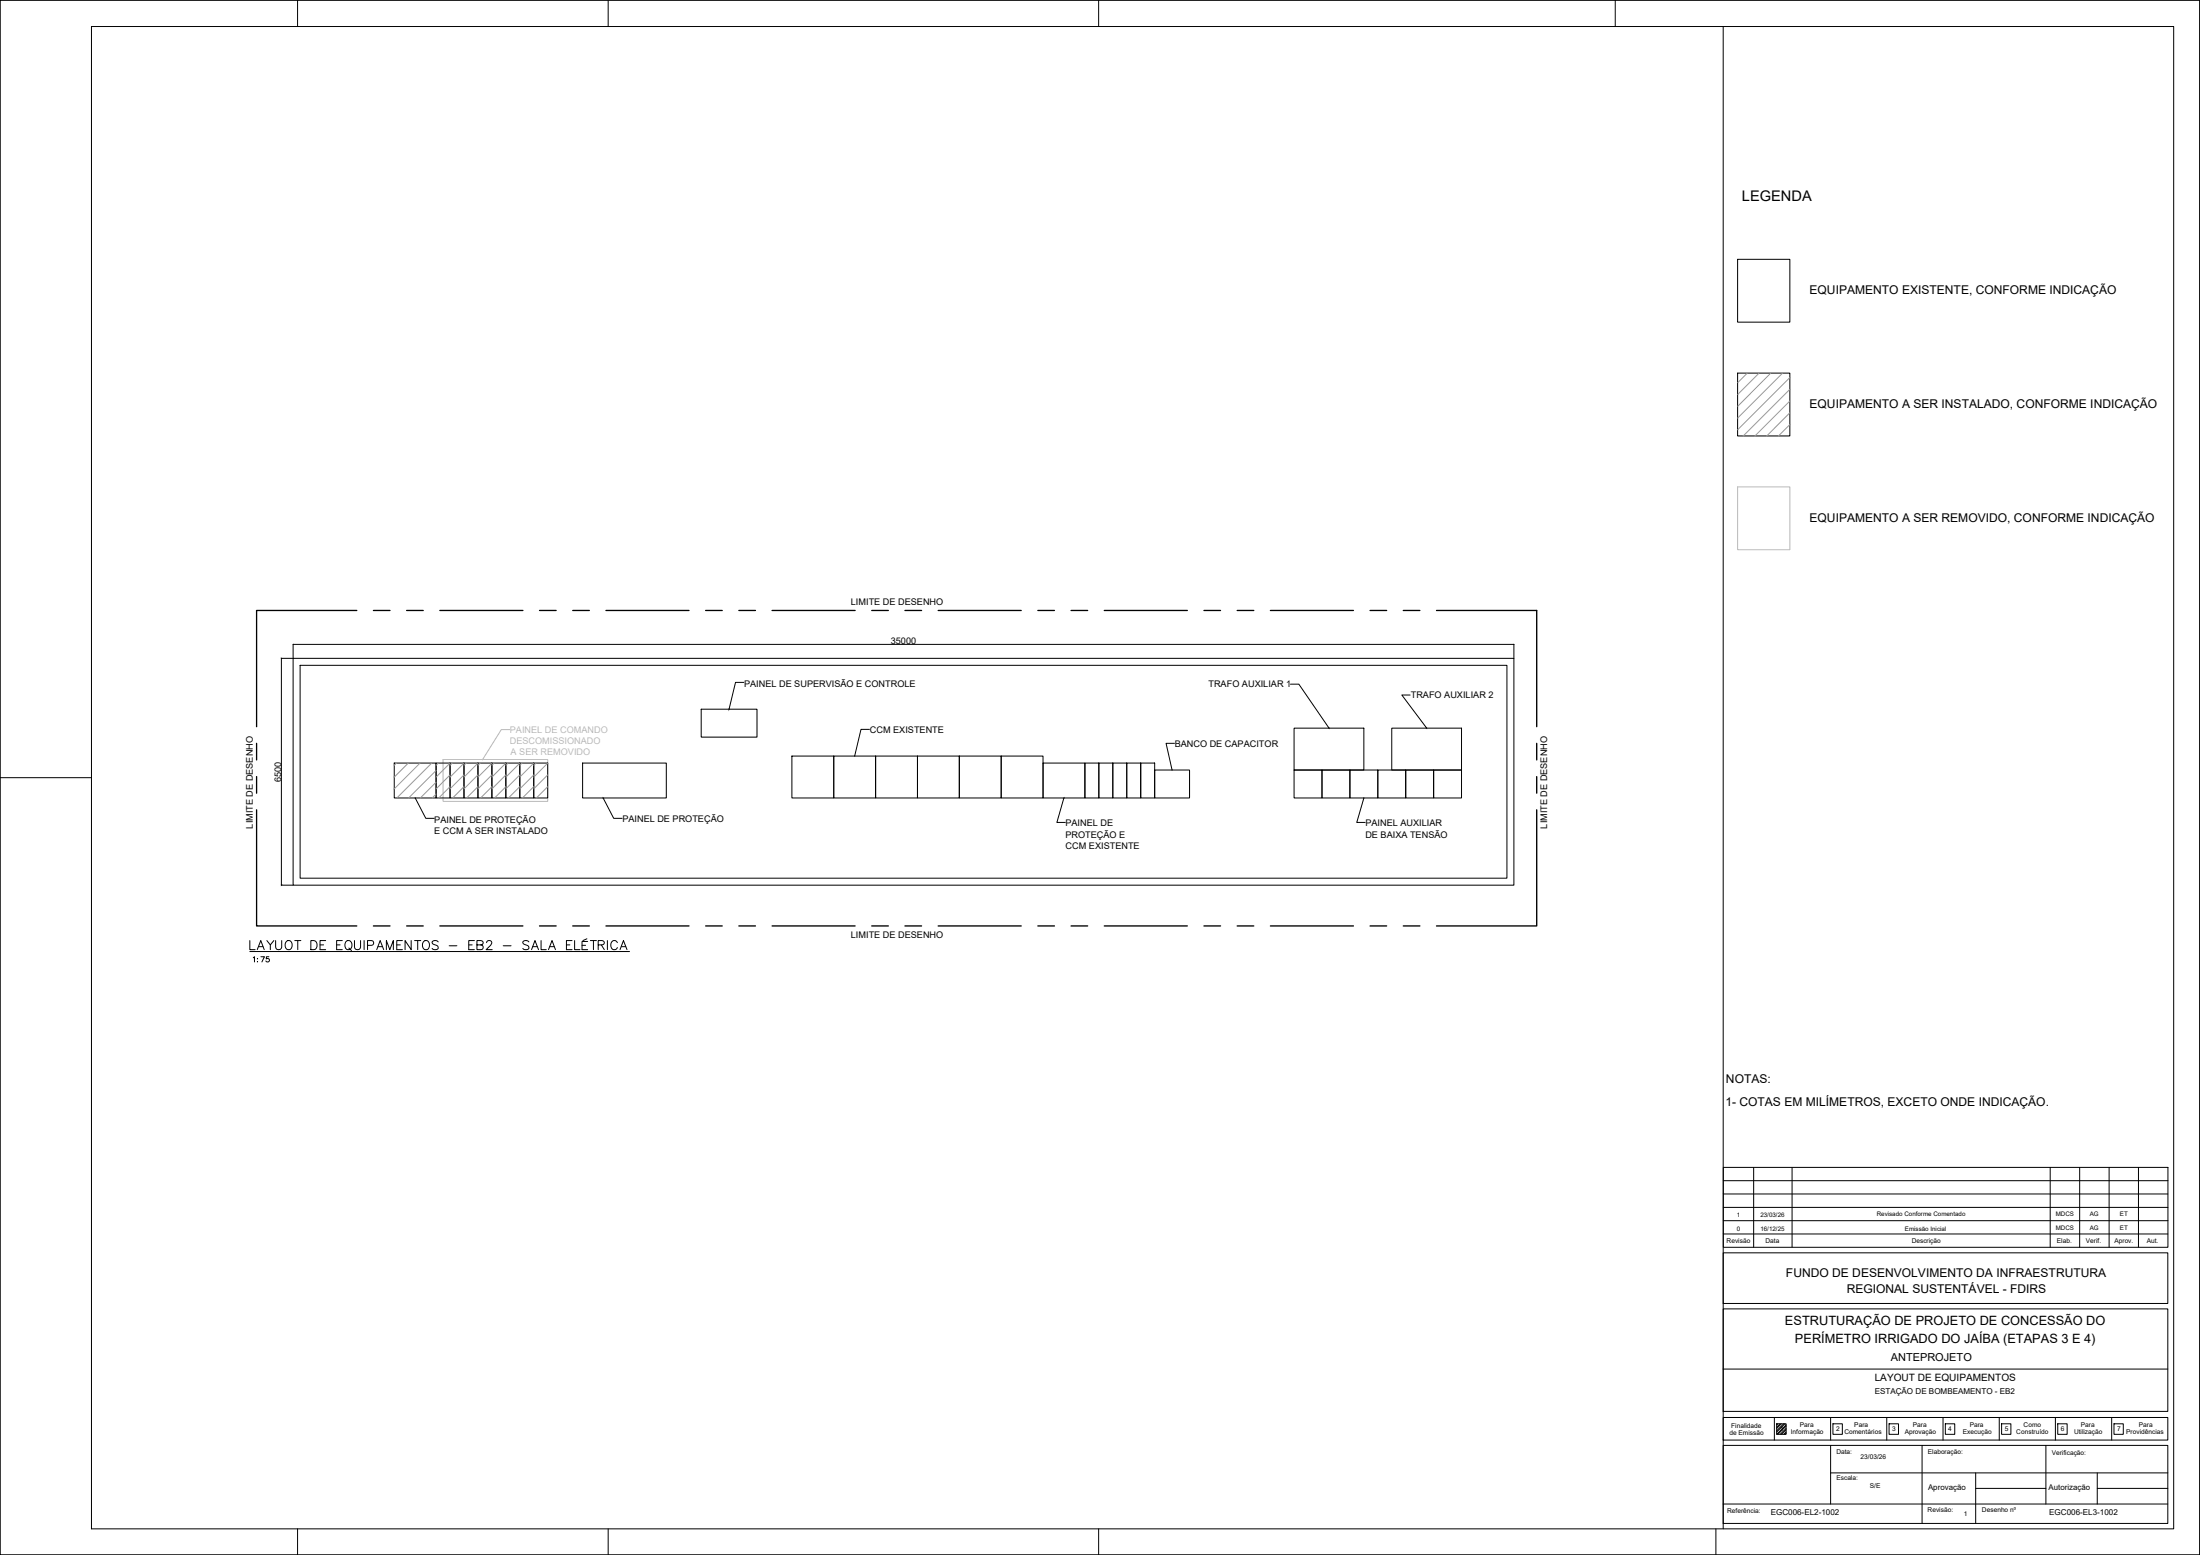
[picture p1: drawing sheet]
<svg xmlns="http://www.w3.org/2000/svg" width="841mm" height="594mm" viewBox="0 0 841 594" stroke-linecap="round" stroke-linejoin="round" font-family="sans-serif">
<!-- layer: 0 -->
<g fill="none" stroke="#000" stroke-width=".38">
<path d="M0 .1h841v594h-841zM664.3 99.1h19.9v24h-19.9zM664.3 142.6h19.9v24h-19.9zM112.1 251.5h466.6v86.7h-466.6zM112.1 246.1v5.4M112.1 251.5l-4.5 .1v86.6h4.5M112.1 246.2h466.6M114.7 254.2h461.4v81.3h-461.4zM578.7 246.1v5.4M268.1 270.9h21.3v10.7h-21.3zM284.4 260.7h-3.2l-2.5 10.2M332.4 278.7h-3.3l-2.4 10.1"/>
<path d="M493.3 261.4h3.2l11.5 16.7M494.7 278.2h26.7v16h-26.7zM532 278.2h26.7v16h-26.7zM539.1 265.5h-3.2l9.5 12.6M150.7 291.5h16v13.4h-16zM166.7 291.5h5.3v13.4h-5.3zM172 291.5h5.4v13.4h-5.4zM177.4 291.5h5.3v13.4h-5.3zM182.7 291.5h5.3v13.4h-5.3zM188 291.5h5.4v13.4h-5.4zM193.4 291.5h5.3v13.4h-5.3zM198.7 291.5h5.3v13.4h-5.3z"/>
<path d="M204 291.5h5.4v13.4h-5.4zM222.7 291.5h32v13.4h-32zM302.7 288.9h16v16h-16zM318.7 288.9h16v16h-16zM334.7 288.9h16v16h-16zM350.7 288.9h16v16h-16zM366.7 288.9h16v16h-16zM382.7 288.9h16v16h-16zM398.7 291.5h16v13.4h-16zM414.7 291.5h5.4v13.4h-5.4zM420.1 291.5h5.3v13.4h-5.3zM425.4 291.5h5.3v13.4h-5.3z"/>
<path d="M430.7 291.5h5.4v13.4h-5.4zM436.1 291.5h5.3v13.4h-5.3zM441.4 294.2h13.3v10.7h-13.3zM449 284h-3.2l2.3 10.1M494.7 294.2h10.7v10.7h-10.7zM505.4 294.2h10.6v10.7h-10.6zM516 294.2h10.7v10.7h-10.7zM526.7 294.2h10.7v10.7h-10.7zM537.4 294.2h10.6v10.7h-10.6zM548 294.2h10.7v10.7h-10.7zM158.7 304.9l4.1 7.7h3.2M230.6 304.9l4 7.7h3.2"/>
<path d="M406.7 304.9l-2.7 9.3h3.2M521.4 304.9l-2.7 9.3h3.2M95.5 363.5h145.2"/>
</g>
<path d="M664.3 186h19.9v24h-19.9zM194.9 278.7h-3.3l-7.1 11.4M169.4 290.2h40v16h-40z" fill="none" stroke="#bababa" stroke-width=".38"/>
<g fill="none" stroke="#989898" stroke-width=".38">
<path d="M668 142.6l-3.7 3.6M672.5 142.6l-8.2 8.1M677 142.6l-12.7 12.6M681.4 142.6l-17.1 17.1M684.2 144.2l-19.9 20M684.2 148.7l-17.8 17.9M684.2 153.2l-13.3 13.4M684.2 157.7l-8.8 8.9M684.2 162.2l-4.3 4.4M151.6 291.5l-.9 .9M156.1 291.5l-5.4 5.4M160.6 291.5l-9.9 9.9"/>
<path d="M165.1 291.5l-13.4 13.4M166.7 294.4l-10.5 10.5M166.7 298.8l-6 6.1M167.6 291.5l-.9 .9M172 291.6l-5.3 5.3M172 296.1l-5.3 5.3M172.9 291.5l-.9 .9M177.4 291.6l-5.4 5.3M177.4 296.1l-5.4 5.3M178.3 291.5l-.9 .9M182.7 291.6l-5.3 5.3M182.7 296.1l-5.3 5.3"/>
<path d="M183.6 291.5l-.9 .9M188 291.6l-5.3 5.3M188 296.1l-5.3 5.3M188.9 291.5l-.9 .9M193.4 291.6l-5.4 5.3M193.4 296.1l-5.4 5.3M194.3 291.5l-.9 .9M198.7 291.6l-5.3 5.3M198.7 296.1l-5.3 5.3M199.6 291.5l-.9 .9M204 291.6l-5.3 5.3M204 296.1l-5.3 5.3"/>
<path d="M204.9 291.5l-.9 .9M209.4 291.6l-5.4 5.3M209.4 296.1l-5.4 5.3M166.7 303.3l-1.5 1.6M172 300.5l-4.3 4.4M177.4 300.5l-4.3 4.4M182.7 300.5l-4.3 4.4M188 300.5l-4.3 4.4M193.4 300.5l-4.3 4.4M198.7 300.5l-4.3 4.4M204 300.5l-4.3 4.4M209.4 300.5l-4.3 4.4"/>
</g>
<g fill="none" stroke="#000" stroke-width=".51">
<path d="M136.4 233.2h-38.3v44.4M142.7 233.2h6.4M155.4 233.2h6.4M168.1 233.2h31.8M206.2 233.2h6.4M218.9 233.2h6.4M231.6 233.2h31.8M269.7 233.2h6.4M282.4 233.2h6.4M295.1 233.2h31.8M333.2 233.2h6.4M345.9 233.2h6.4"/>
<path d="M358.6 233.2h31.8M396.7 233.2h6.4M409.4 233.2h6.4M422.1 233.2h31.8M460.2 233.2h6.4M472.9 233.2h6.4M485.6 233.2h31.8M523.7 233.2h6.4M536.4 233.2h6.4M549.1 233.2h38.4v44.4M98.1 284v6.3M98.1 296.7v6.3"/>
<path d="M587.5 284v6.3M587.5 296.7v6.3M98.1 309.4v44.4h38.3M587.5 309.4v44.4h-38.4M142.7 353.8h6.4M155.4 353.8h6.4M168.1 353.8h31.8M206.2 353.8h6.4M218.9 353.8h6.4M231.6 353.8h31.8M269.7 353.8h6.4M282.4 353.8h6.4"/>
<path d="M295.1 353.8h31.8M333.2 353.8h6.4M345.9 353.8h6.4M358.6 353.8h31.8M396.7 353.8h6.4M409.4 353.8h6.4M422.1 353.8h31.8M460.2 353.8h6.4M472.9 353.8h6.4M485.6 353.8h31.8M523.7 353.8h6.4M536.4 353.8h6.4"/>
</g>
<!-- layer: A-FORMATO -->
<g fill="none" stroke="#000" stroke-width=".38">
<path d="M0 .1v594h841v-594M35 10.1h796v574h-796zM113.7 .1v10M232.5 .1v10M420 .1v10M617.5 .1v10M658.7 10.1v574M0 297.1h35M658.8 446h170v30.5h-170zM658.8 456.2h170M658.8 451.1h170M670.4 446v30.5"/>
<path d="M685.1 446v30.5M783.8 446v30.5M795 446v30.5M806.3 446v30.5M817.5 446v30.5M658.7 478.6h170v19.4h-170zM658.8 471.4h170M658.8 466.4h170M658.8 461.3h170M658.7 500.1h170v39.1h-170zM658.7 523h170M658.7 552.2h170v29.8h-170z"/>
<path d="M658.7 541.5h170v8.7h-170zM678.3 541.5v8.7M679.2 544h3.6v4h-3.6zM679.6 544l-.4 .4M680.5 544l-1.3 1.3M681 544l-1.8 1.7M681.9 544l-2.7 2.6M682.3 544l-3.1 3.1M682.8 544.4l-3.6 3.6M682.8 545.7l-2.2 2.3M682.8 547.1l-.9 .9M682.8 544.8l-3.1 3.2"/>
<path d="M682.8 546.2l-1.8 1.8M682.8 547.6l-.4 .4M699.8 541.5v8.7M699.8 552.2v22.4M700.7 544h3.6v4h-3.6zM721.3 541.5v8.7M722.2 544h3.6v4h-3.6zM734.8 552.2v29.8M742.8 541.5v8.7M743.7 544h3.6v4h-3.6zM764.3 541.5v8.7M765.2 544h3.5v4h-3.5z"/>
<path d="M782.1 552.2v22.4M785.7 541.5v8.7M786.6 544h3.6v4h-3.6zM807.3 541.5v8.7M808.1 544h3.6v4h-3.6zM658.7 574.6h170M699.8 562.7h128.9M755.3 568.6h26.8M755.3 562.7v19.3M801.8 568.6h26.9M801.8 562.7v11.9M113.7 584.1v10"/>
<path d="M232.5 584.1v10M420 584.1v10M656 584.1v10"/>
</g>
<text font-size="8.8" x="94.2" y="364.8">LAYUOT DE EQUIPAMENTOS - EB2 - SALA ELÉTRICA</text>
<text font-size="5.6" x="665.9" y="76.8">LEGENDA</text>
<g font-size="4.9">
<text x="95.6" y="368.7">1:75</text>
<text x="682.4" y="506.4">ESTRUTURAÇÃO DE PROJETO DE CONCESSÃO DO</text>
<text x="686.2" y="513.1">PERÍMETRO IRRIGADO DO JAÍBA (ETAPAS 3 E 4)</text>
</g>
<g font-size="4.6">
<text x="691.8" y="112.4">EQUIPAMENTO EXISTENTE, CONFORME INDICAÇÃO</text>
<text x="691.8" y="155.9">EQUIPAMENTO A SER INSTALADO, CONFORME INDICAÇÃO</text>
<text x="691.8" y="199.4">EQUIPAMENTO A SER REMOVIDO, CONFORME INDICAÇÃO</text>
<text x="659.8" y="413.8">NOTAS:</text>
<text x="659.6" y="422.4">1- COTAS EM MILÍMETROS, EXCETO ONDE INDICAÇÃO.</text>
<text x="682.8" y="487.8">FUNDO DE DESENVOLVIMENTO DA INFRAESTRUTURA</text>
<text x="706" y="494.1">REGIONAL SUSTENTÁVEL - FDIRS</text>
</g>
<text font-size="4.2" x="722.8" y="519.9">ANTEPROJETO</text>
<text font-size="3.9" x="716.7" y="527.7">LAYOUT DE EQUIPAMENTOS</text>
<g font-size="3.5">
<text x="325.3" y="231.2">LIMITE DE DESENHO</text>
<text x="340.5" y="246.1">35000</text>
<text x="284.4" y="262.5">PAINEL DE SUPERVISÃO E CONTROLE</text>
<text x="462" y="262.7">TRAFO AUXILIAR 1</text>
<text x="539.3" y="266.8">TRAFO AUXILIAR 2</text>
<text x="332.5" y="279.9">CCM EXISTENTE</text>
<text x="449.1" y="285.3">BANCO DE CAPACITOR</text>
<text x="107.5" y="298.7" transform="rotate(-90 107.5 298.7)">6500</text>
<text x="96.6" y="316.5" transform="rotate(-90 96.6 316.5)">LIMITE DE DESENHO</text>
<text x="166" y="314.4">PAINEL DE PROTEÇÃO</text>
<text x="237.9" y="314.1">PAINEL DE PROTEÇÃO</text>
<text x="407.3" y="315.4">PAINEL DE</text>
<text x="522" y="315.4">PAINEL AUXILIAR</text>
<text x="591.4" y="316.5" transform="rotate(-90 591.4 316.5)">LIMITE DE DESENHO</text>
<text x="166" y="318.6">E CCM A SER INSTALADO</text>
<text x="407.3" y="320.2">PROTEÇÃO E</text>
<text x="522" y="320.2">DE BAIXA TENSÃO</text>
<text x="407.4" y="324.4">CCM EXISTENTE</text>
<text x="325.3" y="358.3">LIMITE DE DESENHO</text>
</g>
<g font-size="3.5" fill="#bababa">
<text x="194.9" y="280">PAINEL DE COMANDO</text>
<text x="194.9" y="284.2">DESCOMISSIONADO</text>
<text x="195.2" y="288.4">A SER REMOVIDO</text>
</g>
<g font-size="3.1">
<text x="716.7" y="532.7">ESTAÇÃO DE BOMBEAMENTO - EB2</text>
<text x="676.9" y="579">EGC006-EL2-1002</text>
<text x="783.4" y="579">EGC006-EL3-1002</text>
</g>
<g font-size="3">
<text x="737.1" y="569.2">Aprovação</text>
<text x="783.2" y="569.2">Autorização</text>
</g>
<g font-size="2.5">
<text x="660.1" y="474.8">Revisão</text>
<text x="674.9" y="474.8">Data</text>
<text x="730.8" y="474.8">Descrição</text>
<text x="786.3" y="474.8">Elab.</text>
<text x="797.4" y="474.8">Verif.</text>
<text x="808.3" y="474.8">Aprov.</text>
<text x="820.7" y="474.7">Aut.</text>
<text x="661.8" y="545.5">Finalidade</text>
<text x="688" y="545.3">Para</text>
<text x="708.9" y="545.3">Para</text>
<text x="731.3" y="545.3">Para</text>
<text x="753" y="545.3">Para</text>
<text x="773.6" y="545.3">Como</text>
<text x="795.5" y="545.3">Para</text>
<text x="817.7" y="545.3">Para</text>
<text x="661.1" y="548.4">de Emissão</text>
<text x="680.5" y="546.8">1</text>
<text x="684.6" y="548">Informação</text>
<text x="701.9" y="546.8">2</text>
<text x="705.1" y="548">Comentários</text>
<text x="723.4" y="546.8">3</text>
<text x="728.1" y="548">Aprovação</text>
<text x="744.8" y="546.8">4</text>
<text x="750.4" y="548">Execução</text>
<text x="766.4" y="546.8">5</text>
<text x="770.8" y="548">Construído</text>
<text x="787.9" y="546.8">6</text>
<text x="792.9" y="548">Utilização</text>
<text x="809.4" y="546.8">7</text>
<text x="812.8" y="548">Providências</text>
<text x="702" y="555.3">Data:</text>
<text x="711.3" y="557.4">23/03/26</text>
<text x="737" y="555.3">Elaboração:</text>
<text x="784.4" y="555.8">Verificação:</text>
<text x="702" y="565.6">Escala:</text>
<text x="714.8" y="568.6">S/E</text>
<text x="660.3" y="577.9">Referência:</text>
<text x="736.9" y="577.6">Revisão:</text>
<text x="750.8" y="579.3">1</text>
<text x="757.7" y="577.6">Desenho nº</text>
</g>
<g font-size="2.4">
<text x="663.9" y="465">1</text>
<text x="673" y="465">23/03/26</text>
<text x="717.5" y="464.7">Revisado Conforme Comentado</text>
<text x="785.9" y="464.7">MDCS</text>
<text x="798.9" y="464.7">AG</text>
<text x="810.4" y="464.7">ET</text>
<text x="663.9" y="470.1">0</text>
<text x="673" y="470.1">16/12/25</text>
<text x="728.2" y="470.1">Emissão Inicial</text>
<text x="785.9" y="469.7">MDCS</text>
<text x="798.9" y="469.7">AG</text>
<text x="810.4" y="469.7">ET</text>
</g>
</svg>
